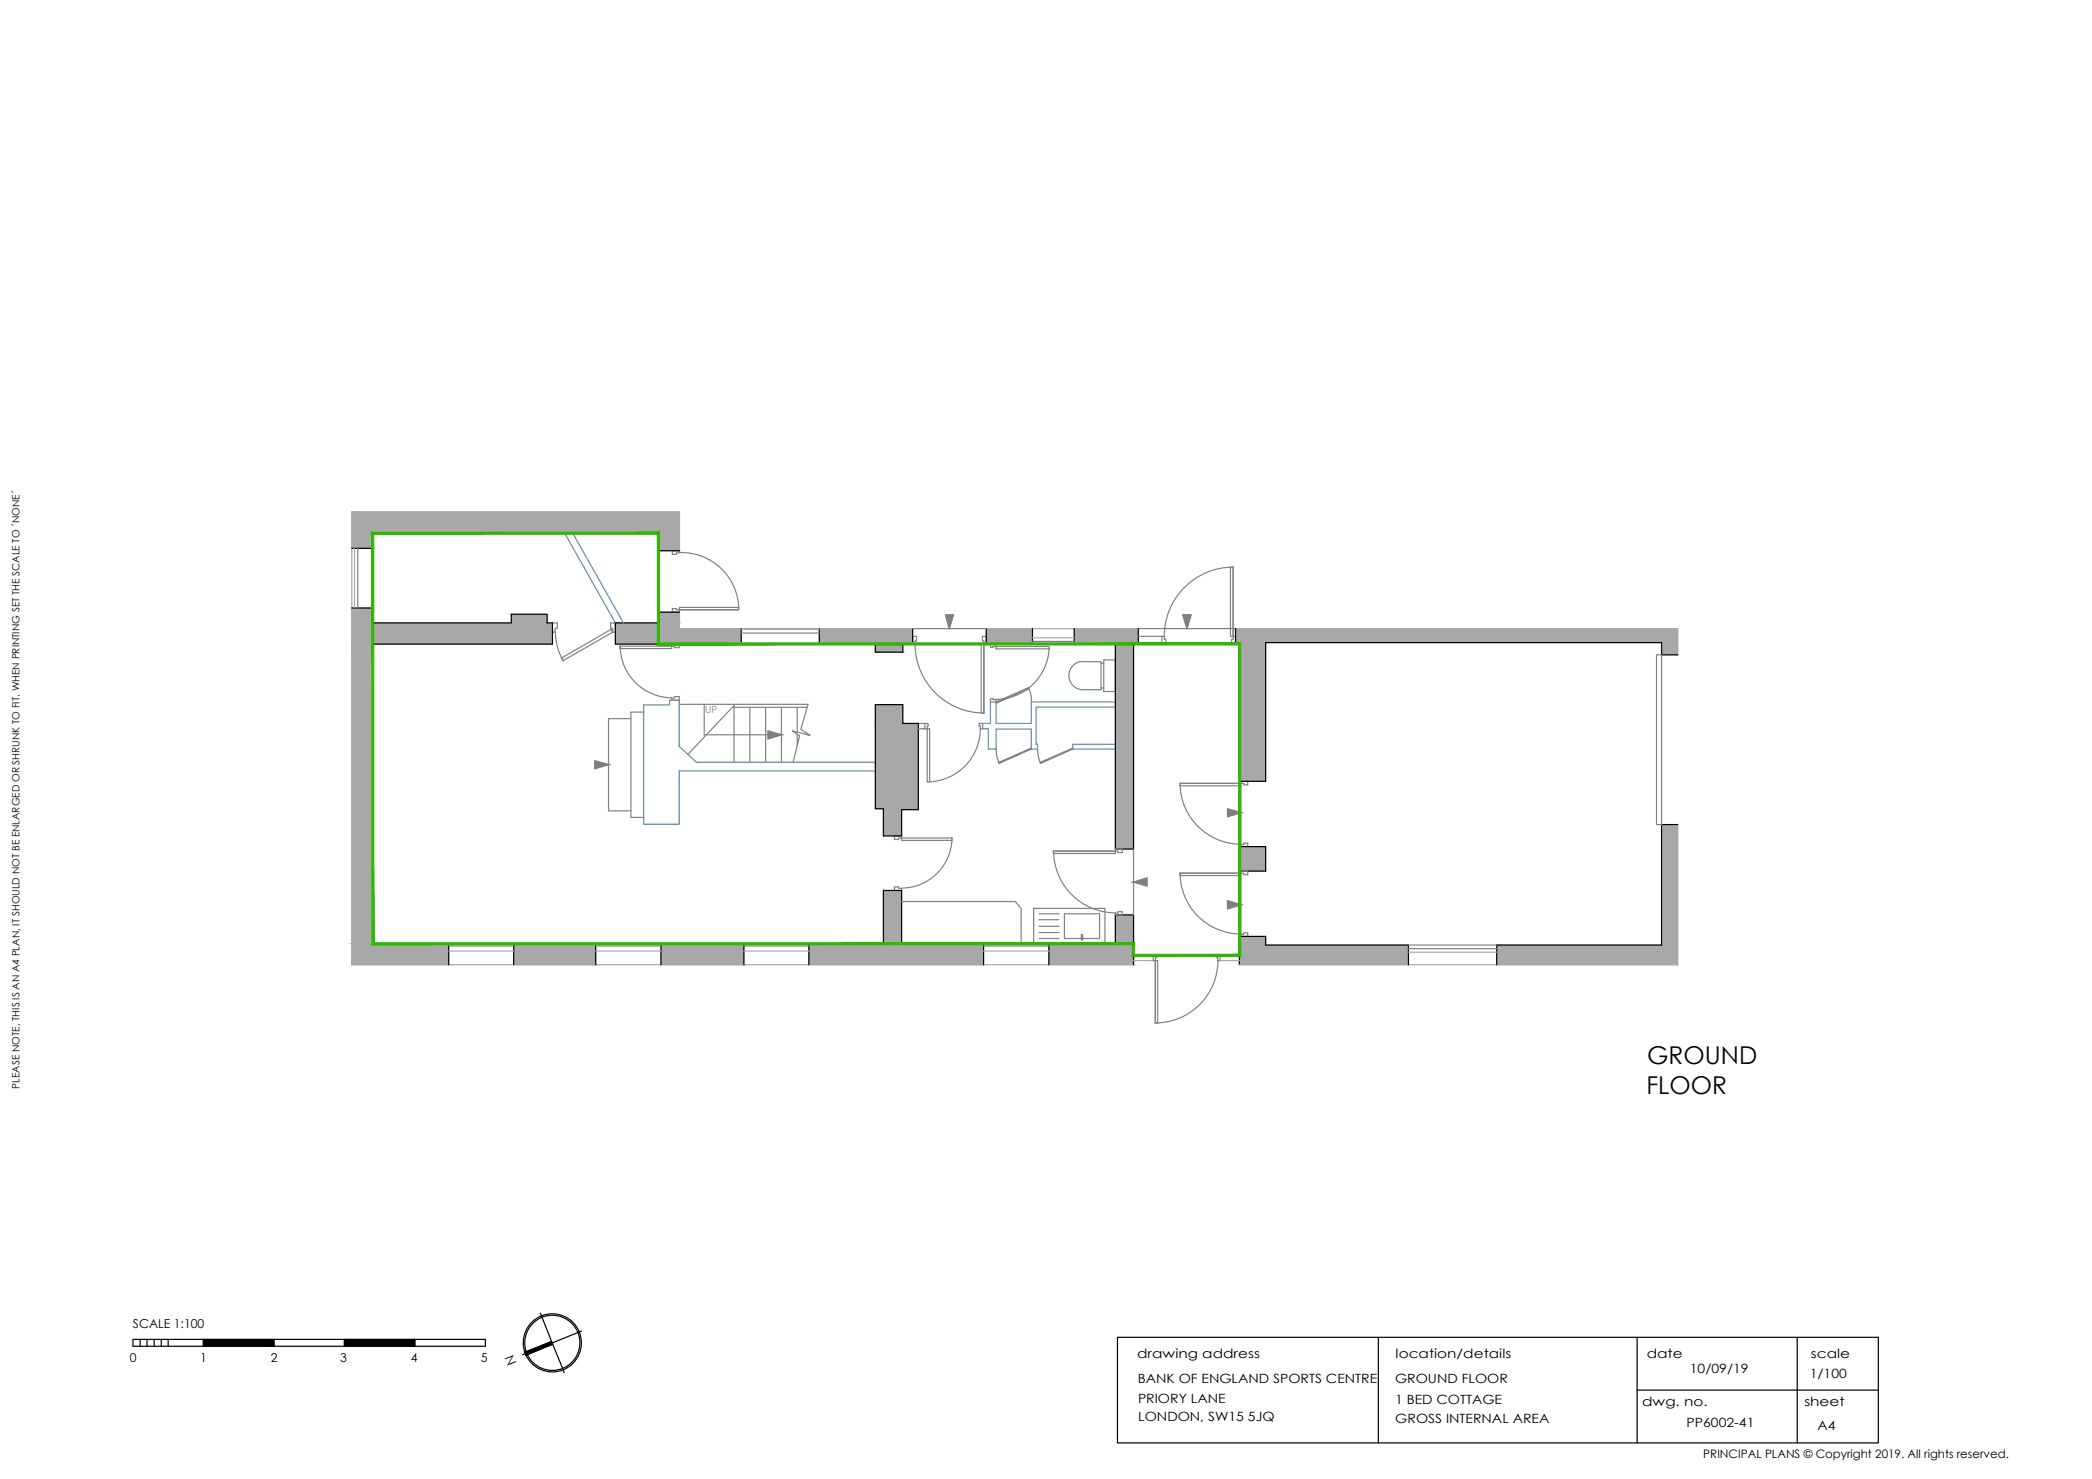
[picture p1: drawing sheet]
<svg xmlns="http://www.w3.org/2000/svg" width="297mm" height="210mm" viewBox="0 0 297 210" stroke-linecap="round" stroke-linejoin="round" font-family="sans-serif">
<!-- layer: BLOCKS -->
<g fill="none" stroke="#808080" stroke-width=".17">
<path d="M95.5 78.2h1v.3h-.4v.2h-.6zM96.5 78.4a8.1 8.1 0 0 1 8.4 8.1M78.4 88.4h.7v.8h-.3v.5h-.4zM78.9 89.7l.1 1.2 .2 1.2 .8 1.7M79.7 93.4l7-4.1 .3 .4-7.1 4.1zM86.7 88.4h.7v1.3h-.4v-.5h-.3zM88 91.7h7.4v.3h-7.4zM88.1 91.7a7.4 7.4 0 0 0 7.3 7.3M95.4 91.4h1v.5h-.6v-.2h-.4zM95.4 99.1h.4v-.2h.6v.5h-1zM95.5 86.4h.6v.1h.4v.4h-1zM96.5 86.2h8.4v.3h-8.4z"/>
<path d="M96.5 86.5h8.4M129.6 90.3h.5v.6h-.2v.5h-.3zM129.9 91.4a9.8 9.8 0 0 0 9.8 9.8M139.3 91.4h.4v9.8h-.4zM139.5 90.3h.5v1.1h-.3v-.5h-.2zM139.7 91.4v9.8M140.6 99.2l.8 .1v.3h-.8zM140.6 91.4h.8v.4l-.8 .1zM141.4 99.6l4.6-2 .1 .2-4.6 2zM141.4 91.8h7.6v.3h-7.6zM146 97.6l.4 1.2 .1 .8M149 92a7.6 7.6 0 0 1-7.6 7.2"/>
<path d="M153.6 93.9h2.7v.2M153.6 93.9a2.01 2.01 0 0 0-1.8 2 2.01 2.01 0 0 0 1.8 2h2.7v-.3M156.7 93.7h1.7v4.4h-1.7zM156.7 94.1h-.4v3.5h.4M165 90.3h.3v.4h.2v.7h-.5zM174.7 80.5h.4v9.8h-.4zM175.1 90.3h.3v1.1h-.5v-.7h.2zM175.1 80.5v9.8M175.1 80.5a9.8 9.8 0 0 0-9.8 9.8M235.2 92.9h.7v24.1h-.7zM91.4 101.1h-1.8v14.9h1.8M127 118.6h1v.3h-.4v.2h-.6z"/>
<path d="M128 118.9h7.2v.4h-7.2zM131.3 102.7h.5l-.1 .7h-.4zM131.7 103.4h.3v7.6h-.3zM135.2 118.9a7.2 7.2 0 0 1-7.2 7.1M139 102.7h.5v.7h-.3v-.3h-.2zM139.2 103.4a7.6 7.6 0 0 1-7.2 7.6M141.4 106.3l.1 .8 .4 1.2M141.8 108.2l4.6-2v.1l-4.5 2zM147.3 106.3l.1 .8 .3 1.2M147.7 108.2l4.6-2v.1l-4.6 2zM167.6 111.2h8.6v.3h-8.6zM167.6 111.2h8.6"/>
<path d="M167.6 111.2a8.7 8.7 0 0 0 8.6 8.6M176.2 110.9h1v.5h-.6v-.2h-.4zM176.2 119.9h.4v-.3h.6v.6h-1zM127 125.9h.6v.2h.4v.3h-1zM128 127.9h16.1l.9 1v5.1M146.8 128.9h10.1v5.1h-10.1zM147.5 133.2h2.9M147.5 130.5h2.9M147.5 131.5h2.9M147.5 129.7h2.9M147.5 132.3h2.9M149.6 120.8h8.8v.3h-8.8z"/>
<path d="M149.6 120.8h8.8M149.6 120.8a8.8 8.8 0 0 0 8.8 8.8M153.5 133.2h-2.4v-3.5h5v3.5h-2.4M153.5 132.6h.2v.8h-.2zM158.4 120.5h.9v.5h-.6v-.2h-.3zM158.4 129.6h.3v-.2h.6v.5h-.9zM163.7 135.6h.6v.3h-.3v.4h-.3zM164 136.3h.4v8.9h-.4zM164 136.3v8.9M167.6 123.9h8.6v.4h-8.6zM167.6 123.9h8.6M167.6 123.9a8.7 8.7 0 0 0 8.6 8.7"/>
<path d="M172.7 135.6h.5v.7h-.3v-.4h-.2zM172.9 136.3a8.9 8.9 0 0 1-8.8 8.9M176.2 123.6h1v.5h-.6v-.2h-.4zM176.2 132.6h.4v-.2h.6v.5h-1z"/>
</g>
<!-- layer: Whatch -->
<g fill="#a8a8a8" stroke="#a8a8a8" stroke-width=".14">
<path d="M50 72.7l46.5 3v-3zM50 72.7l46.5 3h-46.5z"/>
<path d="M50 75.7l2.9 2.1v-2.1zM50 75.7l2.9 2.1h-2.9z"/>
<path d="M93.5 75.7l3 2.5v-2.5zM93.5 75.7l3 2.5h-3z"/>
<path d="M93.5 86.9l3 1.5v-1.5zM93.5 86.9l3 1.5h-3z"/>
<path d="M72.6 87.2l5.1 1.2v-1.2zM72.6 87.2l5.1 1.2h-5.1z"/>
<path d="M50 86.3l2.9 2.1v-2.1zM50 86.3l2.9 2.1h-2.9z"/>
<path d="M87.4 88.4l9.1 .8v-.8zM87.4 88.4l9.1 .8h-9.1z"/>
<path d="M175.4 89.2l62.8 2v-2zM175.4 89.2l62.8 2h-62.8z"/>
<path d="M175.4 91.2l4.3 .2v-.2zM175.4 91.2l4.3 .2h-4.3z"/>
<path d="M152.5 89.2l9.1 2.2v-2.2zM152.5 89.2l9.1 2.2h-9.1z"/>
<path d="M140 89.2l6.6 2.2v-2.2zM140 89.2l6.6 2.2h-6.6z"/>
<path d="M116.3 89.2l13.3 2.2v-2.2zM116.3 89.2l13.3 2.2h-13.3z"/>
<path d="M87.4 89.2l17.8 2.2v-2.2zM87.4 89.2l17.8 2.2h-17.8z"/>
<path d="M50 88.4l28.4 3v-3zM50 88.4l28.4 3h-28.4z"/>
<path d="M124.3 91.4l3.9 1.2v-1.2zM124.3 91.4l3.9 1.2h-3.9z"/>
<path d="M235.9 91.2l2.3 1.7v-1.7zM235.9 91.2l2.3 1.7h-2.3z"/>
<path d="M124.3 100l3.9 2.7v-2.7zM124.3 100l3.9 2.7h-3.9z"/>
<path d="M176 91.4l3.7 19.5v-19.5zM176 91.4l3.7 19.5h-3.7z"/>
<path d="M124.3 102.7l6.1 12.1v-12.1zM124.3 102.7l6.1 12.1h-6.1z"/>
<path d="M125.4 114.8l5 .1v-.1zM125.4 114.8l5 .1h-5z"/>
<path d="M125.4 114.9l2.6 3.7v-3.7zM125.4 114.9l2.6 3.7h-2.6z"/>
<path d="M158.4 91.4l2.6 29.1v-29.1zM158.4 91.4l2.6 29.1h-2.6z"/>
<path d="M176 120.2l3.7 3.4v-3.4zM176 120.2l3.7 3.4h-3.7z"/>
<path d="M158.4 129.9l2.6 4.1v-4.1zM158.4 129.9l2.6 4.1h-2.6z"/>
<path d="M125.4 126.4l2.6 7.6v-7.6zM125.4 126.4l2.6 7.6h-2.6z"/>
<path d="M50 91.4l2.9 42.6v-42.6zM50 91.4l2.9 42.6h-2.9z"/>
<path d="M235.9 117l2.3 17.1v-17.1zM235.9 117l2.3 17.1h-2.3z"/>
<path d="M176 132.9l3.7 1.2v-1.2zM176 132.9l3.7 1.2h-3.7z"/>
<path d="M212.5 134.1l25.7 2.8v-2.8zM212.5 134.1l25.7 2.8h-25.7z"/>
<path d="M176 134.1l24 2.8v-2.8zM176 134.1l24 2.8h-24z"/>
<path d="M148.9 134l12.1 2.9v-2.9zM148.9 134l12.1 2.9h-12.1z"/>
<path d="M114.9 134l24.8 2.9v-2.9zM114.9 134l24.8 2.9h-24.8z"/>
<path d="M93.9 134l11.7 2.9v-2.9zM93.9 134l11.7 2.9h-11.7z"/>
<path d="M72.9 134l11.7 2.9v-2.9zM72.9 134l11.7 2.9h-11.7z"/>
<path d="M50 134l13.7 2.9v-2.9zM50 134l13.7 2.9h-13.7z"/>
</g>
<g fill="none" stroke="#a8a8a8" stroke-width=".17">
<path d="M50.3 77.8v8.5M96.5 78.2v-5.5h-46.5v64.2h111M96.5 86.9v2.3h33.1M105.2 89.3h11.1M140 89.2h21.6M146.6 90.5h5.9M175.4 89.2h62.8v3.7M238.2 117v19.9h-62.2M63.7 135h9.2M84.6 135h9.3M105.6 135h9.3M139.7 135h9.2"/>
<path d="M161 136.3h2.7M173.2 136.3h2.8M200 135.1h12.5"/>
</g>
<!-- layer: WALLS -->
<g fill="none" stroke="#000" stroke-width=".17">
<path d="M50 77.8h2.9v-2.1h40.6v2.5h3M50 86.3h2.9v2.1h19.7v-1.2h5.1v1.2h.7v3h-25.5v42.6h10.8v2.9M96.5 86.9h-3v1.5h-6.1v3h17.8v-2.2M116.3 89.2v2.2h8v1.2h3.9v-1.2h1.4v-2.2M140 89.2v2.2h6.6v-2.2M152.5 89.2v2.2h5.9v29.1h2.6v-29.1h.6v-2.2M175.4 89.2v2.2h.6v19.5h3.7v-19.7h56.2v1.7h2.3M124.3 100h3.9v2.7h2.2v12.2h-2.4v3.7h-2.6v-3.8h-1.1zM238.2 117h-2.3v17.1h-23.4v2.8M72.9 136.9v-2.9h11.7v2.9M93.9 136.9v-2.9h11.7v2.9M114.9 136.9v-2.9h10.5v-7.6h2.6v7.6h11.7v2.9"/>
<path d="M148.9 136.9v-2.9h9.5v-4.1h2.6v7M176 120.2h3.7v3.4h-3.7zM176 136.9v-4h3.7v1.2h20.3v2.8M68.9 190.1v1M74.6 192.1l-.4 .1M76.8 186.4l.1 .3M80 194.4l.1 .4M82.6 188.9l-.3 .1M158.7 189.8h108v15h-108zM195.7 189.8v15M232.5 189.8v15M232.5 197.3h34.2"/>
<path d="M255.2 189.8v15"/>
</g>
<!-- layer: Stairs -->
<g fill="none" stroke="#808080" stroke-width=".17">
<path d="M96.4 100h18.3l-1 3.5 1.3 .9-2.5-.7 1 .8-.9 3.7M100 100v4.3h9.1M104.2 100v8.2M129.6 89.2h10.4M134.2 87.3h1.2l-.6 1.9zM161.6 89.2h13.8M167.9 87.3h1.2l-.6 1.9zM84.5 108l1.9 .5-1.9 .6zM89.6 102h-3.2v13.1h3.2M104.2 100.4h10.4M104.2 100.1l-6.5 7M106.5 100.4v7.8"/>
<path d="M108.7 100.4v7.8M109.1 103.7l1.9 .6-1.9 .6zM111 100.4v7.8M113.2 100.4v3.5M113.2 104.2v1.6M174.3 114.8l1.9 .5-1.9 .6zM176.2 111.5v8.4M161 125.2l1.9-.6v1.1zM161 120.5v9.4M174.3 127.8l1.9 .6-1.9 .6zM176.2 124.3v8.3"/>
</g>
<!-- layer: Partitions -->
<path d="M80.2 75.7l7.2 12.7M81.3 75.7l7.2 12.7M140.6 99.6v3.1h-1.1M141.4 99.6v3.1h5v-3.1h12M124.3 108.2h-25.4l-2.5-2.3v-6.5h-1.3v.6h-3.7v17h5v-7.6h27.9M130.4 102.7h.9M130.4 103.4h.9M139.5 103.4h.8M158.4 100.3h-11.3v5.3h.2v.7h-.9v-2.8h-5v2.8h-1.1v-2.8M158.4 105.6h-6.1v.7h6.1" fill="none" stroke="#5c8ab8" stroke-width=".17"/>
<!-- layer: Window -->
<g fill="none" stroke="#808080" stroke-width=".17">
<path d="M50.8 77.8v8.5M52.9 77.8v8.5M105.2 91.4h11.1M105.2 89.8h11.1M146.6 91.4h5.9M146.6 91h5.9M161.6 91.4h3.4M161.6 90.3h3.4M63.7 134h9.2M63.7 134.3h9.2M84.6 134h9.3M84.6 134.3h9.3"/>
<path d="M105.6 134h9.3M105.6 134.3h9.3M139.7 134h9.2M139.7 134.3h9.2M161 135.6h2.7M173.2 135.6h2.8M200 134.1h12.5M200 134.6h12.5"/>
</g>
<!-- layer: Stairs -->
<g fill="#808080" stroke="#808080" stroke-width=".14">
<path d="M134.2 87.3h1.2l-.6 1.9z"/>
<path d="M167.9 87.3h1.2l-.6 1.9z"/>
<path d="M109.1 103.7l1.9 .6h-1.9zM109.1 104.3v.6l1.9-.6z"/>
<path d="M84.5 108l1.9 .5h-1.9zM84.5 108.5v.6l1.9-.6z"/>
<path d="M161 125.2l1.9-.6v.6zM161 125.2l1.9 .5v-.5z"/>
<path d="M174.3 114.8l1.9 .5h-1.9zM174.3 115.3v.6l1.9-.6z"/>
<path d="M174.3 127.8l1.9 .6h-1.9zM174.3 128.4v.6l1.9-.6z"/>
</g>
<!-- layer: GIA -->
<path d="M176.1 91.2l-.2 .3 .2 44.2zM175.9 91.5l.2 44.2-.2-.3zM160.8 135.7h15.3l-.2-.3zM160.8 135.7l.3-.3h14.8zM160.8 134.1v1.6l.3-.3zM160.8 134.1l.3-.3v1.6zM52.8 134.1h108l.3-.3zM52.8 134.1l.3-.3h108zM52.8 75.5v58.6l.3-.3zM52.8 75.5l.3 .3v58zM52.8 75.5l.3 .3 40.5-.3zM53.1 75.8l40.5-.3-.3 .3zM93.6 75.5l-.3 .3 .3 15.4zM93.3 75.8l.3 15.4-.3 .3zM93.6 91.2l-.3 .3 82.8-.3zM93.3 91.5l82.8-.3-.2 .3z" fill="#2eb800" stroke="#2eb800" stroke-width=".14"/>
<!-- layer: WALLS -->
<g fill="#000" stroke="#000" stroke-width=".14">
<path d="M28.9 190.1l10 1v-1zM28.9 190.1l10 1h-10z"/>
<path d="M48.9 190.1l10 1v-1zM48.9 190.1l10 1h-10z"/>
<path d="M74.5 191.9l.2 .4 3.6-1.9zM74.7 192.3l3.6-1.9 .2 .4z"/>
</g>
<!-- layer: principalplans -->
<g fill="none" stroke="#000" stroke-width=".17">
<path d="M19.9 190.1v1M20.9 190.1v1M21.9 190.1v1M22.9 190.1v1M23.9 190.1v1M28.9 190.1v1M38.9 190.1v1M48.9 190.1v1M58.9 190.1v1M68.9 190.1h-50v1h50M74.7 191.9a3.9 3.9 0 0 1 4.3-5.2 3.9 3.9 0 0 1 2.5 6.3 3.9 3.9 0 0 1-6.7-.9M76.9 186.7l1.5 3.9"/>
<path d="M78.3 190.4l-3.8 1.5M78.5 190.8l-3.8 1.5M82.3 189l-3.9 1.6 1.6 3.8"/>
<circle cx="78.4" cy="190.6" r="4.1"/>
</g>
<g font-size="3.5">
<text x="233.8" y="155.2">FLOOR</text>
<text x="233.9" y="151">GROUND</text>
</g>
<text font-size="1.9" x="73.4" y="193.4" transform="rotate(-112 73.4 193.4)">N</text>
<g font-size="1.8">
<text x="161.5" y="192.8">drawing address</text>
<text x="161.5" y="196.3">BANK OF ENGLAND SPORTS CENTRE</text>
<text x="198.1" y="196.2">GROUND FLOOR</text>
<text x="198.2" y="192.8">location/details</text>
<text x="233.8" y="192.8">date</text>
<text x="239.9" y="194.9">10/09/19</text>
<text x="257" y="195.6">1/100</text>
<text x="257.1" y="192.8">scale</text>
<text x="161.6" y="199.1">PRIORY LANE</text>
<text x="161.6" y="201.7">LONDON, SW15 5JQ</text>
<text x="198.1" y="199.2">1 BED COTTAGE</text>
<text x="198.1" y="201.9">GROSS INTERNAL AREA</text>
<text x="233.2" y="199.6">dwg. no.</text>
<text x="239.5" y="202.5">PP6002-41</text>
<text x="256.2" y="199.6">sheet</text>
<text x="258.1" y="203">A4</text>
</g>
<g font-size="1.7">
<text x="18.9" y="188.5">SCALE 1:100</text>
<text x="18.4" y="193.4">0</text>
<text x="28.4" y="193.4">1</text>
<text x="38.4" y="193.4">2</text>
<text x="48.3" y="193.4">3</text>
<text x="58.3" y="193.4">4</text>
<text x="68.3" y="193.4">5</text>
<text x="241.9" y="207">PRINCIPAL PLANS © Copyright 2019. All rights reserved.</text>
</g>
<text font-size="1.4" fill="#808080" x="100.1" y="101.2">UP</text>
<text font-size="1.4" x="2.8" y="154.5" transform="rotate(-90 2.8 154.5)">PLEASE NOTE, THIS IS AN A4 PLAN, IT SHOULD NOT BE ENLARGED OR SHRUNK TO FIT. WHEN PRINTING SET THE SCALE TO ´NONE´</text>
</svg>
